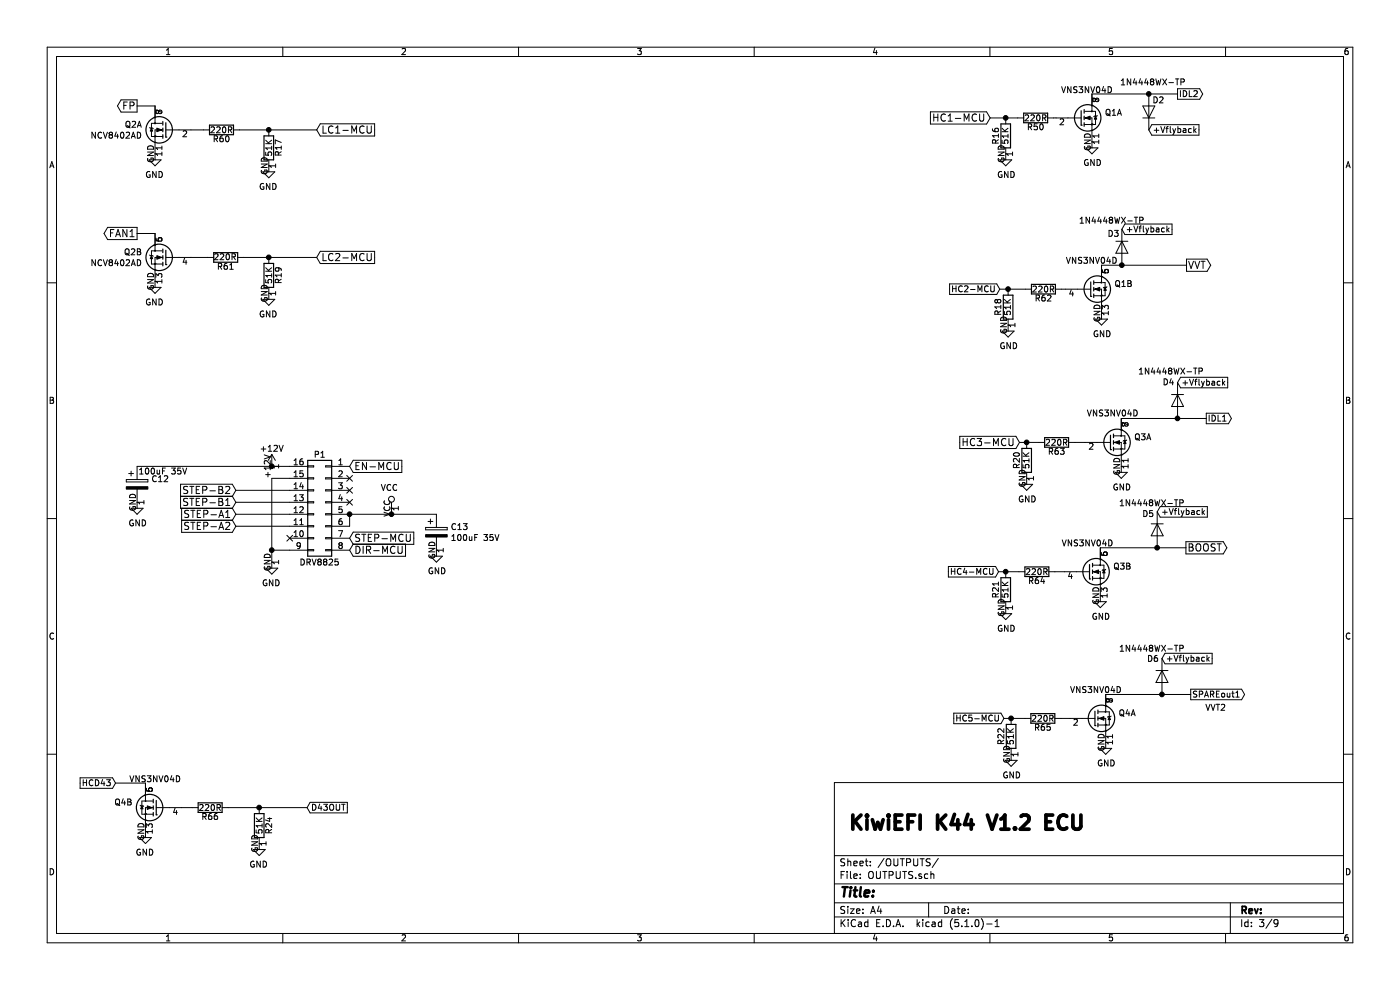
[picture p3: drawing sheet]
EESchema Schematic File Version 4
LIBS:KiwiEFIecuV44K-cache
EELAYER 29 0
EELAYER END
$Descr A4 11693 8268
encoding utf-8
Sheet 3 9
Title ""
Date ""
Rev ""
Comp ""
Comment1 ""
Comment2 ""
Comment3 ""
Comment4 ""
$EndDescr
$Comp
L Device:R R17
U 1 1
P 2245 1235
AR Path="/5F407400/5F5B2AA2" Ref="R17"  Part="1" 
AR Path="/5F5DE646/5F5B2AA2" Ref="R?"  Part="1" 
F 0 "R17" V 2325 1235 50  0000 C CNN
F 1 "51K" V 2245 1235 50  0000 C CNN
F 2 "Capacitor_SMD:C_0805_2012Metric_Pad1.15x1.40mm_HandSolder" V 2175 1235 50  0001 C CNN
F 3 "" H 2245 1235 50  0000 C CNN
	1    2245 1235
	1    0    0    1   
$EndComp
$Comp
L Device:R R19
U 1 1
P 2245 2300
AR Path="/5F407400/5F5B2AC3" Ref="R19"  Part="1" 
AR Path="/5F5DE646/5F5B2AC3" Ref="R?"  Part="1" 
F 0 "R19" V 2325 2300 50  0000 C CNN
F 1 "51K" V 2245 2300 50  0000 C CNN
F 2 "Capacitor_SMD:C_0805_2012Metric_Pad1.15x1.40mm_HandSolder" V 2175 2300 50  0001 C CNN
F 3 "" H 2245 2300 50  0000 C CNN
	1    2245 2300
	1    0    0    1   
$EndComp
$Comp
L Transistor_FET:STS2DNE60 Q2
U 1 1
P 1395 1085
AR Path="/5F407400/5F5B2AEA" Ref="Q2"  Part="1" 
AR Path="/5F5DE646/5F5B2AEA" Ref="Q?"  Part="2" 
F 0 "Q2" H 1601 1131 50  0000 L CNN
F 1 "NCV8402AD" H 1601 1040 50  0000 L CNN
F 2 "Package_SO:SOIC-8_3.9x4.9mm_P1.27mm" H 1595 1010 50  0001 L CIN
F 3 "www.st.com/resource/en/datasheet/CD00001537.pdf" H 1395 1085 50  0001 L CNN
	1    1395 1085
	-1   0    0    -1  
$EndComp
Wire Wire Line
	1295 885  1145 885 
$Comp
L Transistor_FET:STS2DNE60 Q2
U 2 1
P 1395 2150
AR Path="/5F407400/5F5B2AF5" Ref="Q2"  Part="2" 
AR Path="/5F5DE646/5F5B2AF5" Ref="Q?"  Part="1" 
F 0 "Q2" H 1601 2196 50  0000 L CNN
F 1 "NCV8402AD" H 1601 2105 50  0000 L CNN
F 2 "Package_SO:SOIC-8_3.9x4.9mm_P1.27mm" H 1595 2075 50  0001 L CIN
F 3 "www.st.com/resource/en/datasheet/CD00001537.pdf" H 1395 2150 50  0001 L CNN
	2    1395 2150
	-1   0    0    -1  
$EndComp
Wire Wire Line
	1295 1950 1145 1950
Wire Wire Line
	2645 2150 2245 2150
Connection ~ 2245 2150
Wire Wire Line
	2245 2150 2035 2150
Wire Wire Line
	2645 1085 2245 1085
Connection ~ 2245 1085
Wire Wire Line
	2245 1085 2000 1085
$Comp
L power:GND #PWR?
U 1 1
P 1295 1285
AR Path="/5F5DE646/5F5B2B0E" Ref="#PWR?"  Part="1" 
AR Path="/5F407400/5F5B2B0E" Ref="#PWR039"  Part="1" 
F 0 "#PWR039" H 1295 1035 50  0001 C CNN
F 1 "GND" H 1300 1112 50  0000 C CNN
F 2 "" H 1295 1285 50  0001 C CNN
F 3 "" H 1295 1285 50  0001 C CNN
	1    1295 1285
	-1   0    0    -1  
$EndComp
$Comp
L power:GND #PWR?
U 1 1
P 2245 1385
AR Path="/5F5DE646/5F5B2B14" Ref="#PWR?"  Part="1" 
AR Path="/5F407400/5F5B2B14" Ref="#PWR041"  Part="1" 
F 0 "#PWR041" H 2245 1135 50  0001 C CNN
F 1 "GND" H 2250 1212 50  0000 C CNN
F 2 "" H 2245 1385 50  0001 C CNN
F 3 "" H 2245 1385 50  0001 C CNN
	1    2245 1385
	-1   0    0    -1  
$EndComp
$Comp
L power:GND #PWR?
U 1 1
P 1295 2350
AR Path="/5F5DE646/5F5B2B1A" Ref="#PWR?"  Part="1" 
AR Path="/5F407400/5F5B2B1A" Ref="#PWR044"  Part="1" 
F 0 "#PWR044" H 1295 2100 50  0001 C CNN
F 1 "GND" H 1300 2177 50  0000 C CNN
F 2 "" H 1295 2350 50  0001 C CNN
F 3 "" H 1295 2350 50  0001 C CNN
	1    1295 2350
	-1   0    0    -1  
$EndComp
$Comp
L power:GND #PWR?
U 1 1
P 2245 2450
AR Path="/5F5DE646/5F5B2B20" Ref="#PWR?"  Part="1" 
AR Path="/5F407400/5F5B2B20" Ref="#PWR045"  Part="1" 
F 0 "#PWR045" H 2245 2200 50  0001 C CNN
F 1 "GND" H 2250 2277 50  0000 C CNN
F 2 "" H 2245 2450 50  0001 C CNN
F 3 "" H 2245 2450 50  0001 C CNN
	1    2245 2450
	-1   0    0    -1  
$EndComp
Text GLabel 1145 885  0    60   Output ~ 0
FP
Text GLabel 1145 1950 0    60   Output ~ 0
FAN1
Text GLabel 8515 3695 0    60   Input ~ 0
HC3-MCU
Text GLabel 2645 2150 2    60   Input ~ 0
LC2-MCU
Text GLabel 2645 1085 2    60   Input ~ 0
LC1-MCU
Text GLabel 8270 985  0    60   Input ~ 0
HC1-MCU
Wire Wire Line
	2420 3895 2270 3895
$Comp
L power:GND #PWR?
U 1 1
P 2270 4695
AR Path="/5F4074D8/5F5D5DD9" Ref="#PWR?"  Part="1" 
AR Path="/5F5D5DD9" Ref="#PWR?"  Part="1" 
AR Path="/5F5DE646/5F5D5DD9" Ref="#PWR?"  Part="1" 
AR Path="/5F407400/5F5D5DD9" Ref="#PWR052"  Part="1" 
F 0 "#PWR052" H 2270 4445 50  0001 C CNN
F 1 "GND" H 2275 4522 50  0000 C CNN
F 2 "" H 2270 4695 50  0001 C CNN
F 3 "" H 2270 4695 50  0001 C CNN
	1    2270 4695
	-1   0    0    -1  
$EndComp
Wire Wire Line
	3270 4295 2920 4295
Wire Wire Line
	3270 4245 3270 4295
$Comp
L power:VCC #PWR?
U 1 1
P 3270 4245
AR Path="/5F4074D8/5F5D5DE1" Ref="#PWR?"  Part="1" 
AR Path="/5F5D5DE1" Ref="#PWR?"  Part="1" 
AR Path="/5F5DE646/5F5D5DE1" Ref="#PWR?"  Part="1" 
AR Path="/5F407400/5F5D5DE1" Ref="#PWR049"  Part="1" 
F 0 "#PWR049" H 3270 4095 50  0001 C CNN
F 1 "VCC" H 3287 4418 50  0000 C CNN
F 2 "" H 3270 4245 50  0001 C CNN
F 3 "" H 3270 4245 50  0001 C CNN
	1    3270 4245
	-1   0    0    -1  
$EndComp
Wire Wire Line
	1970 4095 2420 4095
Wire Wire Line
	1970 4195 2420 4195
Text GLabel 1970 4095 0    60   Input ~ 0
STEP-B2
Text GLabel 1970 4195 0    60   Input ~ 0
STEP-B1
Text GLabel 1970 4295 0    60   Input ~ 0
STEP-A1
Text GLabel 1970 4395 0    60   Input ~ 0
STEP-A2
Text GLabel 2920 4595 2    60   Input ~ 0
DIR-MCU
Text GLabel 2920 4495 2    60   Input ~ 0
STEP-MCU
Text GLabel 2920 3895 2    60   Input ~ 0
EN-MCU
Wire Wire Line
	2920 4295 2920 4395
Wire Wire Line
	2270 3995 2270 4595
Wire Wire Line
	2270 4695 2270 4595
Connection ~ 2270 4595
Wire Wire Line
	2270 4595 2420 4595
Wire Wire Line
	2420 3995 2270 3995
NoConn ~ 2920 3995
NoConn ~ 2920 4095
NoConn ~ 2920 4195
NoConn ~ 2420 4495
$Comp
L power:+12V #PWR?
U 1 1
P 2270 3895
AR Path="/5F257A11/5F5D5DFC" Ref="#PWR?"  Part="1" 
AR Path="/5F5D5DFC" Ref="#PWR?"  Part="1" 
AR Path="/5F4074D8/5F5D5DFC" Ref="#PWR?"  Part="1" 
AR Path="/5F5DE646/5F5D5DFC" Ref="#PWR?"  Part="1" 
AR Path="/5F407400/5F5D5DFC" Ref="#PWR046"  Part="1" 
F 0 "#PWR046" H 2270 3745 50  0001 C CNN
F 1 "+12V" H 2270 4045 50  0000 C CNN
F 2 "" H 2270 3895 50  0001 C CNN
F 3 "" H 2270 3895 50  0001 C CNN
	1    2270 3895
	-1   0    0    -1  
$EndComp
Connection ~ 2920 4295
$Comp
L Connector_Generic:Conn_02x08_Counter_Clockwise P?
U 1 1
P 2720 4195
AR Path="/5F257A11/5F5D5E03" Ref="P?"  Part="1" 
AR Path="/5F5D5E03" Ref="P?"  Part="1" 
AR Path="/5F4074D8/5F5D5E03" Ref="P?"  Part="1" 
AR Path="/5F5DE646/5F5D5E03" Ref="P?"  Part="1" 
AR Path="/5F407400/5F5D5E03" Ref="P1"  Part="1" 
F 0 "P1" H 2770 4595 50  0000 C CNN
F 1 "DRV8825" H 2770 3695 50  0000 C CNN
F 2 "NeilsModded:DRV8825_STEPPER" H 2720 4195 50  0001 C CNN
F 3 "" H 2720 4195 50  0001 C CNN
	1    2720 4195
	-1   0    0    -1  
$EndComp
$Comp
L Device:R R24
U 1 1
P 2165 6895
AR Path="/5F407400/5F743E84" Ref="R24"  Part="1" 
AR Path="/5F5DE646/5F743E84" Ref="R?"  Part="1" 
F 0 "R24" V 2245 6895 50  0000 C CNN
F 1 "51K" V 2165 6895 50  0000 C CNN
F 2 "Capacitor_SMD:C_0805_2012Metric_Pad1.15x1.40mm_HandSolder" V 2095 6895 50  0001 C CNN
F 3 "" H 2165 6895 50  0000 C CNN
	1    2165 6895
	1    0    0    1   
$EndComp
Wire Wire Line
	2565 6745 2165 6745
Connection ~ 2165 6745
Wire Wire Line
	2165 6745 1905 6745
$Comp
L power:GND #PWR?
U 1 1
P 2165 7045
AR Path="/5F5DE646/5F743E8D" Ref="#PWR?"  Part="1" 
AR Path="/5F407400/5F743E8D" Ref="#PWR063"  Part="1" 
F 0 "#PWR063" H 2165 6795 50  0001 C CNN
F 1 "GND" H 2170 6872 50  0000 C CNN
F 2 "" H 2165 7045 50  0001 C CNN
F 3 "" H 2165 7045 50  0001 C CNN
	1    2165 7045
	-1   0    0    -1  
$EndComp
$Comp
L power:GND #PWR?
U 1 1
P 1215 6945
AR Path="/5F5DE646/5F747E46" Ref="#PWR?"  Part="1" 
AR Path="/5F407400/5F747E46" Ref="#PWR062"  Part="1" 
F 0 "#PWR062" H 1215 6695 50  0001 C CNN
F 1 "GND" H 1220 6772 50  0000 C CNN
F 2 "" H 1215 6945 50  0001 C CNN
F 3 "" H 1215 6945 50  0001 C CNN
	1    1215 6945
	-1   0    0    -1  
$EndComp
Text GLabel 9945 5800 2    50   Output ~ 0
SPAREout1
Text GLabel 10075 3495 2    50   Output ~ 0
IDL1
Text GLabel 8350 2415 0    50   Input ~ 0
HC2-MCU
Text GLabel 8340 4775 0    50   Input ~ 0
HC4-MCU
Text GLabel 9905 4575 2    60   Output ~ 0
BOOST
Text GLabel 9910 2215 2    60   Output ~ 0
VVT
$Comp
L Device:R R18
U 1 1
P 8420 2565
AR Path="/5F407400/5F7B1211" Ref="R18"  Part="1" 
AR Path="/5F73AE2E/5F7B1211" Ref="R?"  Part="1" 
F 0 "R18" V 8500 2565 50  0000 C CNN
F 1 "51K" V 8420 2565 50  0000 C CNN
F 2 "Capacitor_SMD:C_0805_2012Metric_Pad1.15x1.40mm_HandSolder" V 8350 2565 50  0001 C CNN
F 3 "" H 8420 2565 50  0000 C CNN
	1    8420 2565
	-1   0    0    1   
$EndComp
$Comp
L Device:R R21
U 1 1
P 8400 4925
AR Path="/5F407400/5F7B1217" Ref="R21"  Part="1" 
AR Path="/5F73AE2E/5F7B1217" Ref="R?"  Part="1" 
F 0 "R21" V 8480 4925 50  0000 C CNN
F 1 "51K" V 8400 4925 50  0000 C CNN
F 2 "Capacitor_SMD:C_0805_2012Metric_Pad1.15x1.40mm_HandSolder" V 8330 4925 50  0001 C CNN
F 3 "" H 8400 4925 50  0000 C CNN
	1    8400 4925
	-1   0    0    1   
$EndComp
Wire Wire Line
	8350 2415 8420 2415
$Comp
L power:GND #PWR043
U 1 1
P 8420 2715
AR Path="/5F407400/5F7B1221" Ref="#PWR043"  Part="1" 
AR Path="/5F73AE2E/5F7B1221" Ref="#PWR?"  Part="1" 
F 0 "#PWR043" H 8420 2465 50  0001 C CNN
F 1 "GND" H 8425 2542 50  0000 C CNN
F 2 "" H 8420 2715 50  0001 C CNN
F 3 "" H 8420 2715 50  0001 C CNN
	1    8420 2715
	1    0    0    -1  
$EndComp
$Comp
L power:GND #PWR047
U 1 1
P 9200 2615
AR Path="/5F407400/5F7B1227" Ref="#PWR047"  Part="1" 
AR Path="/5F73AE2E/5F7B1227" Ref="#PWR?"  Part="1" 
F 0 "#PWR047" H 9200 2365 50  0001 C CNN
F 1 "GND" H 9205 2442 50  0000 C CNN
F 2 "" H 9200 2615 50  0001 C CNN
F 3 "" H 9200 2615 50  0001 C CNN
	1    9200 2615
	1    0    0    -1  
$EndComp
$Comp
L power:GND #PWR057
U 1 1
P 8400 5075
AR Path="/5F407400/5F7B122D" Ref="#PWR057"  Part="1" 
AR Path="/5F73AE2E/5F7B122D" Ref="#PWR?"  Part="1" 
F 0 "#PWR057" H 8400 4825 50  0001 C CNN
F 1 "GND" H 8405 4902 50  0000 C CNN
F 2 "" H 8400 5075 50  0001 C CNN
F 3 "" H 8400 5075 50  0001 C CNN
	1    8400 5075
	1    0    0    -1  
$EndComp
$Comp
L power:GND #PWR056
U 1 1
P 9190 4975
AR Path="/5F407400/5F7B1233" Ref="#PWR056"  Part="1" 
AR Path="/5F73AE2E/5F7B1233" Ref="#PWR?"  Part="1" 
F 0 "#PWR056" H 9190 4725 50  0001 C CNN
F 1 "GND" H 9195 4802 50  0000 C CNN
F 2 "" H 9190 4975 50  0001 C CNN
F 3 "" H 9190 4975 50  0001 C CNN
	1    9190 4975
	1    0    0    -1  
$EndComp
$Comp
L Device:CP C?
U 1 1
P 3645 4445
AR Path="/5F72C0F2" Ref="C?"  Part="1" 
AR Path="/5F407400/5F72C0F2" Ref="C13"  Part="1" 
F 0 "C13" H 3763 4491 50  0000 L CNN
F 1 "100uF 35V" H 3763 4400 50  0000 L CNN
F 2 "Capacitor_SMD:CP_Elec_8x10" H 3683 4295 50  0001 C CNN
F 3 "~" H 3645 4445 50  0001 C CNN
	1    3645 4445
	1    0    0    -1  
$EndComp
$Comp
L Device:CP C?
U 1 1
P 1145 4045
AR Path="/5F72D0DF" Ref="C?"  Part="1" 
AR Path="/5F407400/5F72D0DF" Ref="C12"  Part="1" 
F 0 "C12" H 1263 4091 50  0000 L CNN
F 1 "100uF 35V" H 1155 4155 50  0000 L CNN
F 2 "Capacitor_SMD:CP_Elec_8x10" H 1183 3895 50  0001 C CNN
F 3 "~" H 1145 4045 50  0001 C CNN
	1    1145 4045
	1    0    0    -1  
$EndComp
$Comp
L power:GND #PWR048
U 1 1
P 1145 4195
F 0 "#PWR048" H 1145 3945 50  0001 C CNN
F 1 "GND" H 1150 4022 50  0000 C CNN
F 2 "" H 1145 4195 50  0001 C CNN
F 3 "" H 1145 4195 50  0001 C CNN
	1    1145 4195
	1    0    0    -1  
$EndComp
$Comp
L power:GND #PWR051
U 1 1
P 3645 4595
F 0 "#PWR051" H 3645 4345 50  0001 C CNN
F 1 "GND" H 3650 4422 50  0000 C CNN
F 2 "" H 3645 4595 50  0001 C CNN
F 3 "" H 3645 4595 50  0001 C CNN
	1    3645 4595
	1    0    0    -1  
$EndComp
Wire Wire Line
	3645 4295 3270 4295
Connection ~ 3270 4295
Wire Wire Line
	1145 3895 2270 3895
Connection ~ 2270 3895
Wire Wire Line
	1970 4295 2420 4295
Wire Wire Line
	1970 4395 2420 4395
Text GLabel 9835 785  2    50   Output ~ 0
IDL2
$Comp
L Device:D D?
U 1 1
P 9370 2065
AR Path="/5FECF1D7/602F1532" Ref="D?"  Part="1" 
AR Path="/5F73AE2E/602F1532" Ref="D?"  Part="1" 
AR Path="/5F407400/602F1532" Ref="D3"  Part="1" 
F 0 "D3" V 9255 1995 50  0000 C CNN
F 1 "1N4448WX-TP" V 9145 1980 50  0000 C CNN
F 2 "Diode_SMD:D_SOD-323_HandSoldering" H 9370 2065 50  0001 C CNN
F 3 "~" H 9370 2065 50  0001 C CNN
	1    9370 2065
	0    1    1    0   
$EndComp
$Comp
L Device:D D?
U 1 1
P 9665 4425
AR Path="/5FECF1D7/602F220E" Ref="D?"  Part="1" 
AR Path="/5F73AE2E/602F220E" Ref="D?"  Part="1" 
AR Path="/5F407400/602F220E" Ref="D5"  Part="1" 
F 0 "D5" V 9530 4350 50  0000 C CNN
F 1 "1N4448WX-TP" V 9440 4380 50  0000 C CNN
F 2 "Diode_SMD:D_SOD-323_HandSoldering" H 9665 4425 50  0001 C CNN
F 3 "~" H 9665 4425 50  0001 C CNN
	1    9665 4425
	0    1    1    0   
$EndComp
Wire Wire Line
	9190 4575 9665 4575
Connection ~ 9665 4575
Wire Wire Line
	9665 4575 9905 4575
$Comp
L Device:R R16
U 1 1
P 8400 1135
AR Path="/5F407400/60302C4C" Ref="R16"  Part="1" 
AR Path="/5F73AE2E/60302C4C" Ref="R?"  Part="1" 
F 0 "R16" V 8480 1135 50  0000 C CNN
F 1 "51K" V 8400 1135 50  0000 C CNN
F 2 "Capacitor_SMD:C_0805_2012Metric_Pad1.15x1.40mm_HandSolder" V 8330 1135 50  0001 C CNN
F 3 "" H 8400 1135 50  0000 C CNN
	1    8400 1135
	-1   0    0    1   
$EndComp
Wire Wire Line
	8515 3695 8575 3695
Wire Wire Line
	8270 985  8400 985 
$Comp
L power:GND #PWR053
U 1 1
P 9365 3895
AR Path="/5F407400/60302C5A" Ref="#PWR053"  Part="1" 
AR Path="/5F73AE2E/60302C5A" Ref="#PWR?"  Part="1" 
F 0 "#PWR053" H 9365 3645 50  0001 C CNN
F 1 "GND" H 9370 3722 50  0000 C CNN
F 2 "" H 9365 3895 50  0001 C CNN
F 3 "" H 9365 3895 50  0001 C CNN
	1    9365 3895
	1    0    0    -1  
$EndComp
$Comp
L power:GND #PWR040
U 1 1
P 8400 1285
AR Path="/5F407400/60302C60" Ref="#PWR040"  Part="1" 
AR Path="/5F73AE2E/60302C60" Ref="#PWR?"  Part="1" 
F 0 "#PWR040" H 8400 1035 50  0001 C CNN
F 1 "GND" H 8405 1112 50  0000 C CNN
F 2 "" H 8400 1285 50  0001 C CNN
F 3 "" H 8400 1285 50  0001 C CNN
	1    8400 1285
	1    0    0    -1  
$EndComp
$Comp
L power:GND #PWR038
U 1 1
P 9120 1185
AR Path="/5F407400/60302C66" Ref="#PWR038"  Part="1" 
AR Path="/5F73AE2E/60302C66" Ref="#PWR?"  Part="1" 
F 0 "#PWR038" H 9120 935 50  0001 C CNN
F 1 "GND" H 9125 1012 50  0000 C CNN
F 2 "" H 9120 1185 50  0001 C CNN
F 3 "" H 9120 1185 50  0001 C CNN
	1    9120 1185
	1    0    0    -1  
$EndComp
$Comp
L Device:D D?
U 1 1
P 9835 3345
AR Path="/5FECF1D7/60302C86" Ref="D?"  Part="1" 
AR Path="/5F73AE2E/60302C86" Ref="D?"  Part="1" 
AR Path="/5F407400/60302C86" Ref="D4"  Part="1" 
F 0 "D4" V 9680 3270 50  0000 C CNN
F 1 "1N4448WX-TP" V 9590 3290 50  0000 C CNN
F 2 "Diode_SMD:D_SOD-323_HandSoldering" H 9835 3345 50  0001 C CNN
F 3 "~" H 9835 3345 50  0001 C CNN
	1    9835 3345
	0    1    1    0   
$EndComp
$Comp
L Device:D D?
U 1 1
P 9595 935
AR Path="/5FECF1D7/60302C8C" Ref="D?"  Part="1" 
AR Path="/5F73AE2E/60302C8C" Ref="D?"  Part="1" 
AR Path="/5F407400/60302C8C" Ref="D2"  Part="1" 
F 0 "D2" V 9690 855 50  0000 C CNN
F 1 "1N4448WX-TP" V 9840 900 50  0000 C CNN
F 2 "Diode_SMD:D_SOD-323_HandSoldering" H 9595 935 50  0001 C CNN
F 3 "~" H 9595 935 50  0001 C CNN
	1    9595 935 
	0    -1   -1   0   
$EndComp
Wire Wire Line
	9365 3495 9835 3495
Connection ~ 9835 3495
Wire Wire Line
	9835 3495 10075 3495
Wire Wire Line
	9120 785  9595 785 
Connection ~ 9595 785 
Wire Wire Line
	9595 785  9835 785 
$Comp
L Transistor_FET:STS2DNE60 Q3
U 2 1
P 9090 4775
AR Path="/5F407400/5FEFCB1A" Ref="Q3"  Part="2" 
AR Path="/5F5DE646/5FEFCB1A" Ref="Q?"  Part="1" 
F 0 "Q3" H 9296 4821 50  0000 L CNN
F 1 "VNS3NV04D" H 8865 5015 50  0000 L CNN
F 2 "Package_SO:SO-8_3.9x4.9mm_P1.27mm" H 9290 4700 50  0001 L CIN
F 3 "www.st.com/resource/en/datasheet/CD00001537.pdf" H 9090 4775 50  0001 L CNN
	2    9090 4775
	1    0    0    -1  
$EndComp
$Comp
L Transistor_FET:STS2DNE60 Q1
U 2 1
P 9100 2415
AR Path="/5F407400/5FEFE4AF" Ref="Q1"  Part="2" 
AR Path="/5F5DE646/5FEFE4AF" Ref="Q?"  Part="2" 
F 0 "Q1" H 9306 2461 50  0000 L CNN
F 1 "VNS3NV04D" H 8900 2655 50  0000 L CNN
F 2 "Package_SO:SO-8_3.9x4.9mm_P1.27mm" H 9300 2340 50  0001 L CIN
F 3 "www.st.com/resource/en/datasheet/CD00001537.pdf" H 9100 2415 50  0001 L CNN
	2    9100 2415
	1    0    0    -1  
$EndComp
$Comp
L Transistor_FET:STS2DNE60 Q1
U 1 1
P 9020 985
AR Path="/5F407400/5FEFF5A1" Ref="Q1"  Part="1" 
AR Path="/5F5DE646/5FEFF5A1" Ref="Q?"  Part="2" 
F 0 "Q1" H 9226 1031 50  0000 L CNN
F 1 "VNS3NV04D" H 8860 1220 50  0000 L CNN
F 2 "Package_SO:SO-8_3.9x4.9mm_P1.27mm" H 9220 910 50  0001 L CIN
F 3 "www.st.com/resource/en/datasheet/CD00001537.pdf" H 9020 985 50  0001 L CNN
	1    9020 985 
	1    0    0    -1  
$EndComp
$Comp
L Transistor_FET:STS2DNE60 Q3
U 1 1
P 9265 3695
AR Path="/5F407400/5FF008D9" Ref="Q3"  Part="1" 
AR Path="/5F5DE646/5FF008D9" Ref="Q?"  Part="1" 
F 0 "Q3" H 9471 3741 50  0000 L CNN
F 1 "VNS3NV04D" H 9075 3940 50  0000 L CNN
F 2 "Package_SO:SO-8_3.9x4.9mm_P1.27mm" H 9465 3620 50  0001 L CIN
F 3 "www.st.com/resource/en/datasheet/CD00001537.pdf" H 9265 3695 50  0001 L CNN
	1    9265 3695
	1    0    0    -1  
$EndComp
$Comp
L power:GND #PWR054
U 1 1
P 8575 3995
AR Path="/5F407400/60302C54" Ref="#PWR054"  Part="1" 
AR Path="/5F73AE2E/60302C54" Ref="#PWR?"  Part="1" 
F 0 "#PWR054" H 8575 3745 50  0001 C CNN
F 1 "GND" H 8580 3822 50  0000 C CNN
F 2 "" H 8575 3995 50  0001 C CNN
F 3 "" H 8575 3995 50  0001 C CNN
	1    8575 3995
	1    0    0    -1  
$EndComp
$Comp
L Device:R R20
U 1 1
P 8575 3845
AR Path="/5F407400/60302C46" Ref="R20"  Part="1" 
AR Path="/5F73AE2E/60302C46" Ref="R?"  Part="1" 
F 0 "R20" V 8655 3845 50  0000 C CNN
F 1 "51K" V 8575 3845 50  0000 C CNN
F 2 "Capacitor_SMD:C_0805_2012Metric_Pad1.15x1.40mm_HandSolder" V 8505 3845 50  0001 C CNN
F 3 "" H 8575 3845 50  0000 C CNN
	1    8575 3845
	-1   0    0    1   
$EndComp
Text GLabel 8385 6000 0    50   Input ~ 0
HC5-MCU
$Comp
L Device:R R22
U 1 1
P 8445 6150
AR Path="/5F407400/5FF41D63" Ref="R22"  Part="1" 
AR Path="/5F73AE2E/5FF41D63" Ref="R?"  Part="1" 
F 0 "R22" V 8525 6150 50  0000 C CNN
F 1 "51K" V 8445 6150 50  0000 C CNN
F 2 "Capacitor_SMD:C_0805_2012Metric_Pad1.15x1.40mm_HandSolder" V 8375 6150 50  0001 C CNN
F 3 "" H 8445 6150 50  0000 C CNN
	1    8445 6150
	-1   0    0    1   
$EndComp
Wire Wire Line
	8385 6000 8445 6000
$Comp
L power:GND #PWR059
U 1 1
P 8445 6300
AR Path="/5F407400/5FF41D6A" Ref="#PWR059"  Part="1" 
AR Path="/5F73AE2E/5FF41D6A" Ref="#PWR?"  Part="1" 
F 0 "#PWR059" H 8445 6050 50  0001 C CNN
F 1 "GND" H 8450 6127 50  0000 C CNN
F 2 "" H 8445 6300 50  0001 C CNN
F 3 "" H 8445 6300 50  0001 C CNN
	1    8445 6300
	1    0    0    -1  
$EndComp
$Comp
L power:GND #PWR060
U 1 1
P 9235 6200
AR Path="/5F407400/5FF41D70" Ref="#PWR060"  Part="1" 
AR Path="/5F73AE2E/5FF41D70" Ref="#PWR?"  Part="1" 
F 0 "#PWR060" H 9235 5950 50  0001 C CNN
F 1 "GND" H 9240 6027 50  0000 C CNN
F 2 "" H 9235 6200 50  0001 C CNN
F 3 "" H 9235 6200 50  0001 C CNN
	1    9235 6200
	1    0    0    -1  
$EndComp
Connection ~ 8445 6000
$Comp
L Device:D D?
U 1 1
P 9705 5650
AR Path="/5FECF1D7/5FF41D78" Ref="D?"  Part="1" 
AR Path="/5F73AE2E/5FF41D78" Ref="D?"  Part="1" 
AR Path="/5F407400/5FF41D78" Ref="D6"  Part="1" 
F 0 "D6" V 9555 5575 50  0000 C CNN
F 1 "1N4448WX-TP" V 9470 5565 50  0000 C CNN
F 2 "Diode_SMD:D_SOD-323_HandSoldering" H 9705 5650 50  0001 C CNN
F 3 "~" H 9705 5650 50  0001 C CNN
	1    9705 5650
	0    1    1    0   
$EndComp
Wire Wire Line
	9235 5800 9705 5800
Connection ~ 9705 5800
Wire Wire Line
	9705 5800 9945 5800
$Comp
L Transistor_FET:STS2DNE60 Q4
U 1 1
P 9135 6000
AR Path="/5F407400/5FF41D87" Ref="Q4"  Part="1" 
AR Path="/5F5DE646/5FF41D87" Ref="Q?"  Part="2" 
F 0 "Q4" H 9341 6046 50  0000 L CNN
F 1 "VNS3NV04D" H 8935 6240 50  0000 L CNN
F 2 "Package_SO:SO-8_3.9x4.9mm_P1.27mm" H 9335 5925 50  0001 L CIN
F 3 "www.st.com/resource/en/datasheet/CD00001537.pdf" H 9135 6000 50  0001 L CNN
	1    9135 6000
	1    0    0    -1  
$EndComp
Text GLabel 2565 6745 2    50   Input ~ 0
D43OUT
Wire Wire Line
	1215 6545 1215 6540
Text Notes 10065 5945 0    50   ~ 0
VVT2
$Comp
L Transistor_FET:STS2DNE60 Q4
U 2 1
P 1315 6745
AR Path="/5F407400/60095ABF" Ref="Q4"  Part="2" 
AR Path="/5F5DE646/60095ABF" Ref="Q?"  Part="2" 
F 0 "Q4" H 1521 6791 50  0000 L CNN
F 1 "VNS3NV04D" H 1115 6985 50  0000 L CNN
F 2 "Package_SO:SO-8_3.9x4.9mm_P1.27mm" H 1515 6670 50  0001 L CIN
F 3 "www.st.com/resource/en/datasheet/CD00001537.pdf" H 1315 6745 50  0001 L CNN
	2    1315 6745
	-1   0    0    -1  
$EndComp
$Comp
L Device:R R60
U 1 1
P 1850 1085
AR Path="/5F407400/60133712" Ref="R60"  Part="1" 
AR Path="/5F73AE2E/60133712" Ref="R?"  Part="1" 
F 0 "R60" V 1925 1085 50  0000 C CNN
F 1 "220R" V 1850 1085 50  0000 C CNN
F 2 "Resistor_SMD:R_0805_2012Metric_Pad1.15x1.40mm_HandSolder" V 1780 1085 50  0001 C CNN
F 3 "~" H 1850 1085 50  0001 C CNN
	1    1850 1085
	0    1    1    0   
$EndComp
$Comp
L Device:R R61
U 1 1
P 1885 2150
AR Path="/5F407400/60134136" Ref="R61"  Part="1" 
AR Path="/5F73AE2E/60134136" Ref="R?"  Part="1" 
F 0 "R61" V 1960 2150 50  0000 C CNN
F 1 "220R" V 1880 2145 50  0000 C CNN
F 2 "Resistor_SMD:R_0805_2012Metric_Pad1.15x1.40mm_HandSolder" V 1815 2150 50  0001 C CNN
F 3 "~" H 1885 2150 50  0001 C CNN
	1    1885 2150
	0    1    1    0   
$EndComp
$Comp
L Device:R R66
U 1 1
P 1755 6745
AR Path="/5F407400/601344CB" Ref="R66"  Part="1" 
AR Path="/5F73AE2E/601344CB" Ref="R?"  Part="1" 
F 0 "R66" V 1830 6745 50  0000 C CNN
F 1 "220R" V 1755 6745 50  0000 C CNN
F 2 "Resistor_SMD:R_0805_2012Metric_Pad1.15x1.40mm_HandSolder" V 1685 6745 50  0001 C CNN
F 3 "~" H 1755 6745 50  0001 C CNN
	1    1755 6745
	0    1    1    0   
$EndComp
$Comp
L Device:R R65
U 1 1
P 8710 6000
AR Path="/5F407400/60134C25" Ref="R65"  Part="1" 
AR Path="/5F73AE2E/60134C25" Ref="R?"  Part="1" 
F 0 "R65" V 8785 6000 50  0000 C CNN
F 1 "220R" V 8710 6000 50  0000 C CNN
F 2 "Resistor_SMD:R_0805_2012Metric_Pad1.15x1.40mm_HandSolder" V 8640 6000 50  0001 C CNN
F 3 "~" H 8710 6000 50  0001 C CNN
	1    8710 6000
	0    1    1    0   
$EndComp
$Comp
L Device:R R64
U 1 1
P 8660 4775
AR Path="/5F407400/60135F4F" Ref="R64"  Part="1" 
AR Path="/5F73AE2E/60135F4F" Ref="R?"  Part="1" 
F 0 "R64" V 8735 4775 50  0000 C CNN
F 1 "220R" V 8660 4775 50  0000 C CNN
F 2 "Resistor_SMD:R_0805_2012Metric_Pad1.15x1.40mm_HandSolder" V 8590 4775 50  0001 C CNN
F 3 "~" H 8660 4775 50  0001 C CNN
	1    8660 4775
	0    1    1    0   
$EndComp
$Comp
L Device:R R63
U 1 1
P 8825 3695
AR Path="/5F407400/601363B3" Ref="R63"  Part="1" 
AR Path="/5F73AE2E/601363B3" Ref="R?"  Part="1" 
F 0 "R63" V 8900 3695 50  0000 C CNN
F 1 "220R" V 8825 3695 50  0000 C CNN
F 2 "Resistor_SMD:R_0805_2012Metric_Pad1.15x1.40mm_HandSolder" V 8755 3695 50  0001 C CNN
F 3 "~" H 8825 3695 50  0001 C CNN
	1    8825 3695
	0    1    1    0   
$EndComp
$Comp
L Device:R R62
U 1 1
P 8715 2415
AR Path="/5F407400/601368FE" Ref="R62"  Part="1" 
AR Path="/5F73AE2E/601368FE" Ref="R?"  Part="1" 
F 0 "R62" V 8790 2415 50  0000 C CNN
F 1 "220R" V 8715 2415 50  0000 C CNN
F 2 "Resistor_SMD:R_0805_2012Metric_Pad1.15x1.40mm_HandSolder" V 8645 2415 50  0001 C CNN
F 3 "~" H 8715 2415 50  0001 C CNN
	1    8715 2415
	0    1    1    0   
$EndComp
$Comp
L Device:R R50
U 1 1
P 8650 985
AR Path="/5F407400/60136E38" Ref="R50"  Part="1" 
AR Path="/5F73AE2E/60136E38" Ref="R?"  Part="1" 
F 0 "R50" V 8725 985 50  0000 C CNN
F 1 "220R" V 8650 985 50  0000 C CNN
F 2 "Resistor_SMD:R_0805_2012Metric_Pad1.15x1.40mm_HandSolder" V 8580 985 50  0001 C CNN
F 3 "~" H 8650 985 50  0001 C CNN
	1    8650 985 
	0    1    1    0   
$EndComp
Wire Wire Line
	1735 2150 1595 2150
Wire Wire Line
	1700 1085 1595 1085
Wire Wire Line
	1605 6745 1515 6745
Connection ~ 8400 985 
Wire Wire Line
	8400 985  8500 985 
Wire Wire Line
	8800 985  8820 985 
Connection ~ 8420 2415
Wire Wire Line
	8420 2415 8565 2415
Wire Wire Line
	8865 2415 8900 2415
Connection ~ 8575 3695
Wire Wire Line
	8575 3695 8675 3695
Wire Wire Line
	8975 3695 9065 3695
Wire Wire Line
	8340 4775 8400 4775
Connection ~ 8400 4775
Wire Wire Line
	8400 4775 8510 4775
Wire Wire Line
	8810 4775 8890 4775
Wire Wire Line
	8445 6000 8560 6000
Wire Wire Line
	8860 6000 8935 6000
Text GLabel 965  6540 0    50   Input ~ 0
HCD43
Wire Wire Line
	965  6540 1215 6540
Text GLabel 9595 1085 2    50   Input ~ 0
+Vflyback
Text GLabel 9370 1915 2    50   Input ~ 0
+Vflyback
Wire Wire Line
	9200 2215 9370 2215
Connection ~ 9370 2215
Wire Wire Line
	9370 2215 9910 2215
Text GLabel 9835 3195 2    50   Input ~ 0
+Vflyback
Text GLabel 9705 5500 2    50   Input ~ 0
+Vflyback
Text GLabel 9665 4275 2    50   Input ~ 0
+Vflyback
Text Notes 7080 6950 0    118  ~ 24
KiwiEFI K44 V1.2 ECU
$EndSCHEMATC
